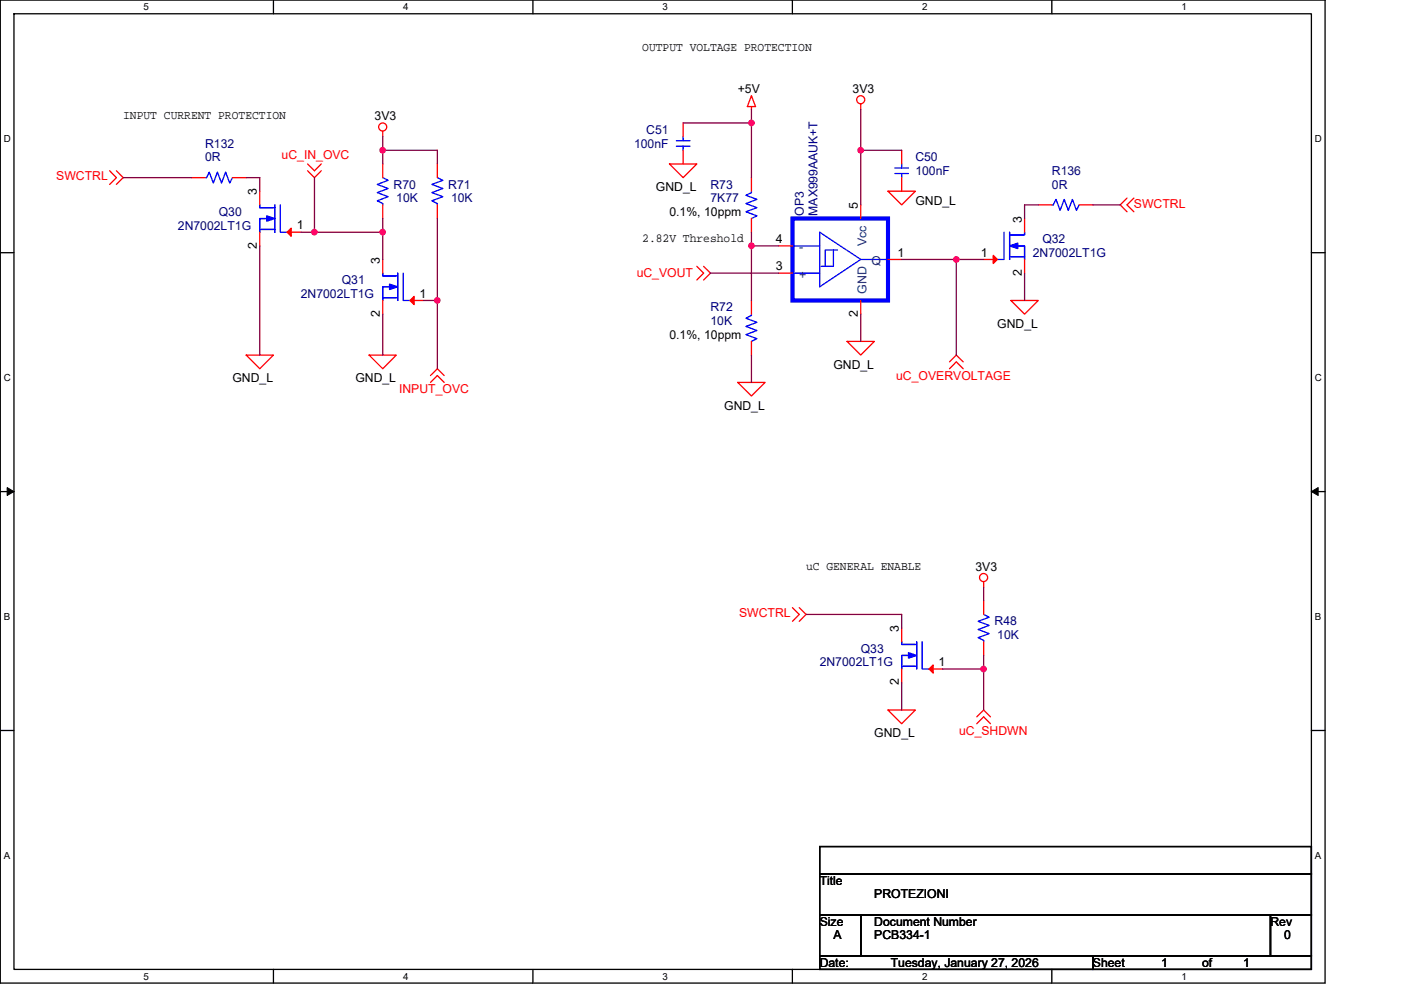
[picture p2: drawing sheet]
<svg xmlns="http://www.w3.org/2000/svg" width="297mm" height="210mm" viewBox="0 0 297 210" stroke-linecap="round" stroke-linejoin="round" font-family="sans-serif">
<path d="M.1 0h280.8v208.5h-280.8zM3 2.9h275v202.7h-275z" fill="none" stroke="#000" stroke-width=".28"/>
<g fill="#fff">
<path d="M30.5 .3h1.1v2.3h-1.1z"/>
<path d="M30.5 205.9h1.1v2.3h-1.1z"/>
</g>
<path d="M58 0v2.9M58 205.6v2.9" fill="none" stroke="#000" stroke-width=".28"/>
<g fill="#fff">
<path d="M85.5 .3h1.1v2.3h-1.1z"/>
<path d="M85.5 205.9h1.1v2.3h-1.1z"/>
</g>
<path d="M113 0v2.9M113 205.6v2.9" fill="none" stroke="#000" stroke-width=".28"/>
<g fill="#fff">
<path d="M140.5 .3h1.1v2.3h-1.1z"/>
<path d="M140.5 205.9h1.1v2.3h-1.1z"/>
</g>
<path d="M168 0v2.9M168 205.6v2.9" fill="none" stroke="#000" stroke-width=".28"/>
<g fill="#fff">
<path d="M195.5 .3h1.2v2.3h-1.2z"/>
<path d="M195.5 205.9h1.2v2.3h-1.2z"/>
</g>
<path d="M223 0v2.9M223 205.6v2.9" fill="none" stroke="#000" stroke-width=".28"/>
<g fill="#fff">
<path d="M250.5 .3h1.2v2.3h-1.2z"/>
<path d="M250.5 205.9h1.2v2.3h-1.2z"/>
<path d="M.8 28.3h1.5v2.3h-1.5z"/>
<path d="M278.8 28.3h1.5v2.3h-1.5z"/>
<path d="M.8 78.9h1.5v2.3h-1.5z"/>
<path d="M278.8 78.9h1.5v2.3h-1.5z"/>
</g>
<path d="M.1 53.6h2.9M278 53.6h2.9" fill="none" stroke="#000" stroke-width=".28"/>
<g fill="#fff">
<path d="M.8 129.6h1.4v2.3h-1.4z"/>
<path d="M278.8 129.6h1.4v2.3h-1.4z"/>
</g>
<path d="M.1 104.3h2.9M278 104.3h2.9" fill="none" stroke="#000" stroke-width=".28"/>
<path d="M1.5 103.4l1.5 .9-1.5 .8zM278 104.3l1.5-.9v1.7z" fill="#000" stroke="#000" stroke-width=".21"/>
<g fill="#fff">
<path d="M.8 180.3h1.4v2.3h-1.4z"/>
<path d="M278.8 180.3h1.4v2.3h-1.4z"/>
</g>
<path d="M.1 154.9h2.9M278 154.9h2.9M173.8 179.6h104.2v5.7h-104.2zM173.8 194h8.7v8.7h-8.7zM173.8 185.3h104.2v8.7h-104.2zM182.5 194h86.9v8.7h-86.9zM269.4 194h8.6v8.7h-8.6zM173.8 202.7h57.9v2.9h-57.9zM231.7 202.7h46.3v2.9h-46.3z" fill="none" stroke="#000" stroke-width=".28"/>
<g fill="none" stroke="#f00" stroke-width=".28">
<path d="M23.2 36.2l1.5 1.5-1.5 1.4M24.7 36.2l1.4 1.5-1.4 1.4M40.6 37.7h2.9M49.3 37.7h2.9M65.2 36.2l1.5 1.5 1.4-1.5M65.2 34.8l1.5 1.4 1.4-1.4M81.1 27.8v1.2M81.1 34.8v2.9M92.7 34.8v2.9M141.9 34.8h5.8l-2.9 2.9zM144.8 31.9v2.9M144.8 26.1v2.9"/>
<path d="M159.3 37.7v2.9M159.3 22.6v.6M159.3 20.3l.9 2.3h-1.7zM182.5 22v1.2M191.2 37.7v2.9M191.2 31.9v2.9M55.1 49.3v2.9M55.1 40.6v2.9M60.9 49.3h2.9M81.1 55v2.9M81.1 43.5v2.9M92.7 43.5v2.9"/>
<path d="M147.7 56.5l1.5 1.4-1.5 1.5M149.2 56.5l1.4 1.4-1.4 1.5M159.3 46.4v2.9M165.1 57.9h2.9M165.1 52.2h2.9M182.5 43.5v2.9M188.3 40.6h5.8l-2.9 2.9zM188.3 55h2.9M208.6 55h2.9M217.2 55v2.9M217.2 46.4v2.9M220.1 43.5h2.9"/>
<path d="M228.8 43.5h2.9M238.9 42l-1.4 1.5 1.4 1.4M240.4 42l-1.5 1.5 1.5 1.4M52.2 75.3h5.8l-2.9 2.9zM78.2 75.3h5.8l-2.9 2.9zM81.1 63.7v2.9M86.9 63.7h2.9M91.3 79.7l1.4-1.5 1.5 1.5M159.3 72.4v2.9M159.3 63.7v2.9M179.6 72.4h5.8l-2.9 2.9zM182.5 63.7v2.9"/>
<path d="M201.3 76.8l1.5-1.5 1.4 1.5M201.3 78.2l1.5-1.4 1.4 1.4M214.3 63.7h5.8l-2.9 2.9zM91.3 81.1l1.4-1.4 1.5 1.4M156.4 81.1h5.8l-2.9 2.9zM168 128.9l1.5 1.4-1.5 1.5M169.5 128.9l1.4 1.4-1.4 1.5M191.2 133.2v2.9M208.6 123.4v1.1M208.6 127.4v2.9M208.6 136.1v2.9M188.3 150.6h5.8l-2.9 2.9z"/>
<path d="M191.2 141.9v2.9M197 141.9h2.9M207.1 152l1.5-1.4 1.4 1.4M207.1 153.5l1.5-1.5 1.4 1.5"/>
<circle cx="81.1" cy="26.9" r=".86"/>
<circle cx="182.5" cy="21.2" r=".86"/>
<circle cx="208.5" cy="122.5" r=".86"/>
</g>
<g fill="none" stroke="#00f" stroke-width=".28">
<path d="M43.5 37.7h.3l.6-1.2 .8 2.3 .9-2.3 .9 2.3 .8-2.3 .9 2.3 .6-1.1M81.1 37.7l1.2 .5-2.3 .9 2.3 .9-2.3 .9 2.3 .8-2.3 .9 1.1 .6v.3M92.7 37.7l1.2 .5-2.3 .9 2.3 .9-2.3 .9 2.3 .8-2.3 .9 1.1 .6v.3M143.4 31h2.9M143.4 29.8h2.9M144.8 29v.8M144.8 31v.9M189.7 36.8h2.9M189.7 35.6h2.9M191.2 34.8v.8M191.2 36.8v.9M55.1 48.7h3.2"/>
<path d="M55.4 48.7h2.6M56.2 46.4h-1.1v2.9v-2.9h1.7M58.3 43.5v5.8M58.3 44h-3.2v-.5v.5h2.9M59.4 43.5v5.8h1.5M84 58.5h-2.9v-.6v.6h3.2M84.3 57.9v5.8M85.5 57.9v5.8h1.4M159.3 40.6v.3l-1.1 .5 2.3 .9-2.3 .9 2.3 .8-2.3 .9 2.3 .9-1.2 .6M168 52.2h5.8M168 57.9h5.8M173.8 49.3l8.7 5.7-8.7 5.8z"/>
<path d="M176.7 53v3.5h-2.6M177.6 53h-2.6v3.5M182.5 55h5.8M212.9 49.3v5.7h-1.4M214.1 49.3v5.7M214.1 49.8h3.1v-.5v.5h-2.9M214.1 54.5h3.1M214.3 54.5h2.7M215.5 52.2h1.7v2.8v-2.8h-1.1M223 43.5h.3l.6-1.2 .9 2.3 .8-2.3 .9 2.3 .9-2.3 .8 2.3 .6-1.1M81.1 63.1h3.2M81.4 63.1h2.6"/>
<path d="M82.3 60.8h-1.2v2.9v-2.9h1.8M159.3 66.6v.3l-1.1 .6 2.3 .9-2.3 .8 2.3 .9-2.3 .9 2.3 .8-1.2 .6M192.3 139h-1.1v2.9v-2.9h1.7M194.1 136.7h-2.9v-.6v.6h3.1M194.3 136.1v5.8M195.5 136.1v5.8h1.5M208.6 130.3l1.1 .6-2.3 .9 2.3 .9-2.3 .8 2.3 .9-2.3 .9 1.2 .5v.3M191.2 141.3h3.1M191.5 141.3h2.6"/>
</g>
<g fill="#00f" stroke="#00f" stroke-width=".28">
<path d="M192.6 138.4l1.7 .6-1.7 .6z" fill-rule="evenodd"/>
<path d="M56.5 45.8l1.8 .6-1.8 .5z" fill-rule="evenodd"/>
<path d="M82.6 60.3l1.7 .5-1.7 .6z" fill-rule="evenodd"/>
<path d="M214.1 52.2l1.7-.6v1.1z" fill-rule="evenodd"/>
</g>
<g fill="#f00" stroke="#f00" stroke-width=".28">
<path d="M197 141.9l.8-.9v1.8z"/>
<path d="M60.9 49.3l.8-.9v1.7z"/>
<path d="M86.9 63.7l.9-.8v1.7z"/>
<path d="M210.6 54.2l.9 .8-.9 .9z"/>
</g>
<path d="M168 46.4h20.3v17.3h-20.3z" fill="none" stroke="#00f" stroke-width=".87"/>
<g fill="none" stroke="#800040" stroke-width=".28">
<path d="M26.1 37.7h14.5M52.2 37.7h2.9v2.9M66.7 37.7v11.6M81.1 29v2.9M81.1 31.9v2.9M81.1 31.9h11.6v2.9M144.8 26.1h14.5M159.3 23.2v2.9M159.3 26.1v11.6M182.5 23.2v8.7M182.5 31.9h8.7M182.5 31.9v11.6"/>
<path d="M55.1 52.2v23.1M63.8 49.3h2.9M66.7 49.3h14.4M81.1 46.4v2.9M81.1 49.3v5.7M92.7 46.4v17.3M150.6 57.9h14.5M159.3 49.3v2.9M159.3 52.2v11.5M159.3 52.2h5.8M191.2 55h11.6M202.8 55v20.3"/>
<path d="M202.8 55h5.8M217.2 57.9v5.8M220.1 43.5h-2.9v2.9M231.7 43.5h5.8M81.1 66.6v8.7M89.8 63.7h2.9M92.7 63.7v14.5M159.3 75.3v5.8M182.5 66.6v5.8M170.9 130.3h20.3v2.9M208.6 124.5v2.9M208.6 139v2.9"/>
<path d="M191.2 144.8v5.8M199.9 141.9h8.7M208.6 141.9v8.7"/>
</g>
<g fill="#f0f" stroke="#f0f" stroke-width=".28">
<circle cx="159.3" cy="26.1" r=".57"/>
<circle cx="182.5" cy="31.9" r=".57"/>
<circle cx="81.1" cy="31.9" r=".57"/>
<circle cx="92.7" cy="63.7" r=".57"/>
<circle cx="66.7" cy="49.2" r=".57"/>
<circle cx="81.1" cy="49.2" r=".57"/>
<circle cx="159.3" cy="52.1" r=".57"/>
<circle cx="208.5" cy="141.9" r=".57"/>
<circle cx="202.8" cy="55" r=".57"/>
</g>
<g font-size="2.6">
<text x="136.2" y="10.8">OUTPUT VOLTAGE PROTECTION</text>
<text x="156.4" y="19.7">+5V</text>
<text x="180.8" y="19.7">3V3</text>
<text x="26.1" y="25.3">INPUT CURRENT PROTECTION</text>
<text x="79.4" y="25.5">3V3</text>
<text x="54.5" y="41.4" transform="rotate(-90 54.5 41.4)">3</text>
<text x="139.1" y="40.6">GND_L</text>
<text x="141.9" y="45.8">0.1%, 10ppm</text>
<text x="181.9" y="44.3" transform="rotate(-90 181.9 44.3)">5</text>
<text x="194.1" y="43.5">GND_L</text>
<text x="216.6" y="47.2" transform="rotate(-90 216.6 47.2)">3</text>
<text x="54.5" y="52.7" transform="rotate(-90 54.5 52.7)">2</text>
<text x="62.9" y="48.7">1</text>
<text x="136.2" y="51.4">2.82V Threshold</text>
<text x="164.5" y="51.6">4</text>
<text x="80.6" y="55.9" transform="rotate(-90 80.6 55.9)">3</text>
<text x="164.5" y="57.3">3</text>
<text x="190.3" y="54.4">1</text>
<text x="208" y="54.4">1</text>
<text x="216.6" y="58.5" transform="rotate(-90 216.6 58.5)">2</text>
<text x="89" y="63.1">1</text>
<text x="80.6" y="67.2" transform="rotate(-90 80.6 67.2)">2</text>
<text x="141.9" y="71.8">0.1%, 10ppm</text>
<text x="181.9" y="67.2" transform="rotate(-90 181.9 67.2)">2</text>
<text x="211.5" y="69.5">GND_L</text>
<text x="49.3" y="81.1">GND_L</text>
<text x="75.3" y="81.1">GND_L</text>
<text x="176.7" y="78.2">GND_L</text>
<text x="153.5" y="86.9">GND_L</text>
<text x="170.9" y="120.8">uC GENERAL ENABLE</text>
<text x="206.8" y="121.1">3V3</text>
<text x="190.6" y="134.1" transform="rotate(-90 190.6 134.1)">3</text>
<text x="199" y="141.3">1</text>
<text x="190.6" y="145.4" transform="rotate(-90 190.6 145.4)">2</text>
<text x="185.4" y="156.4">GND_L</text>
<text x="173.8" y="187.7">Title</text>
<text x="185.4" y="190.6">PROTEZIONI</text>
<text x="173.8" y="196.4">Size</text>
<text x="185.4" y="196.4">Document Number</text>
<text x="269.4" y="196.4">Rev</text>
<text x="176.7" y="199.3">A</text>
<text x="185.4" y="199.3">PCB334-1</text>
<text x="272.2" y="199.3">0</text>
<text x="173.8" y="205">Date:</text>
<text x="188.9" y="205">Tuesday, January 27, 2026</text>
<text x="231.7" y="205">Sheet</text>
<text x="246.2" y="205">1</text>
<text x="254.9" y="205">of</text>
<text x="263.6" y="205">1</text>
</g>
<g font-size="2.6" fill="#000080">
<text x="137" y="28.4">C51</text>
<text x="43.5" y="31.3">R132</text>
<text x="43.5" y="34.2">0R</text>
<text x="134.4" y="31.3">100nF</text>
<text x="194.1" y="34.2">C50</text>
<text x="83.5" y="40">R70</text>
<text x="95" y="40">R71</text>
<text x="150.6" y="40">R73</text>
<text x="194.1" y="37.1">100nF</text>
<text x="223" y="37.1">R136</text>
<text x="223" y="40">0R</text>
<text x="46.4" y="45.8">Q30</text>
<text x="84" y="42.9">10K</text>
<text x="95.6" y="42.9">10K</text>
<text x="150.6" y="42.9">7K77</text>
<text x="170.4" y="45.8" transform="rotate(-90 170.4 45.8)">OP3</text>
<text x="173.3" y="45.8" transform="rotate(-90 173.3 45.8)">MAX999AAUK+T</text>
<text x="37.7" y="48.7">2N7002LT1G</text>
<text x="221" y="51.6">Q32</text>
<text x="219" y="54.5">2N7002LT1G</text>
<text x="63.8" y="63.2">2N7002LT1G</text>
<text x="72.5" y="60.3">Q31</text>
<text x="150.6" y="66.1">R72</text>
<text x="150.6" y="69">10K</text>
<text x="210.9" y="132.7">R48</text>
<text x="211.5" y="135.6">10K</text>
<text x="173.8" y="141.4">2N7002LT1G</text>
<text x="182.5" y="138.5">Q33</text>
</g>
<g font-size="2.6" fill="#f00">
<text x="59.7" y="33.6">uC_IN_OVC</text>
<text x="11.9" y="38.3">SWCTRL</text>
<text x="240.4" y="44">SWCTRL</text>
<text x="135" y="58.8">uC_VOUT</text>
<text x="84.6" y="83.4">INPUT_OVC</text>
<text x="190" y="80.5">uC_OVERVOLTAGE</text>
<text x="156.7" y="130.9">SWCTRL</text>
<text x="203.3" y="155.8">uC_SHDWN</text>
</g>
<g font-size="2.6" fill="#004080">
<text x="169.5" y="53.3">-</text>
<text x="183.7" y="52.2" transform="rotate(-90 183.7 52.2)">Vcc</text>
<text x="169.5" y="59.1">+</text>
<text x="184.8" y="56.2">Q</text>
<text x="183.7" y="62.3" transform="rotate(-90 183.7 62.3)">GND</text>
</g>
<g font-size="2.1">
<text x="30.5" y="2.2">5</text>
<text x="85.5" y="2.2">4</text>
<text x="140.5" y="2.2">3</text>
<text x="195.5" y="2.2">2</text>
<text x="250.5" y="2.2">1</text>
<text x=".8" y="30.1">D</text>
<text x="278.8" y="30.1">D</text>
<text x=".8" y="80.8">C</text>
<text x="278.8" y="80.8">C</text>
<text x=".8" y="131.4">B</text>
<text x="278.8" y="131.4">B</text>
<text x=".8" y="182.1">A</text>
<text x="278.8" y="182.1">A</text>
<text x="30.5" y="207.8">5</text>
<text x="85.5" y="207.8">4</text>
<text x="140.5" y="207.8">3</text>
<text x="195.5" y="207.8">2</text>
<text x="250.5" y="207.8">1</text>
</g>
</svg>
